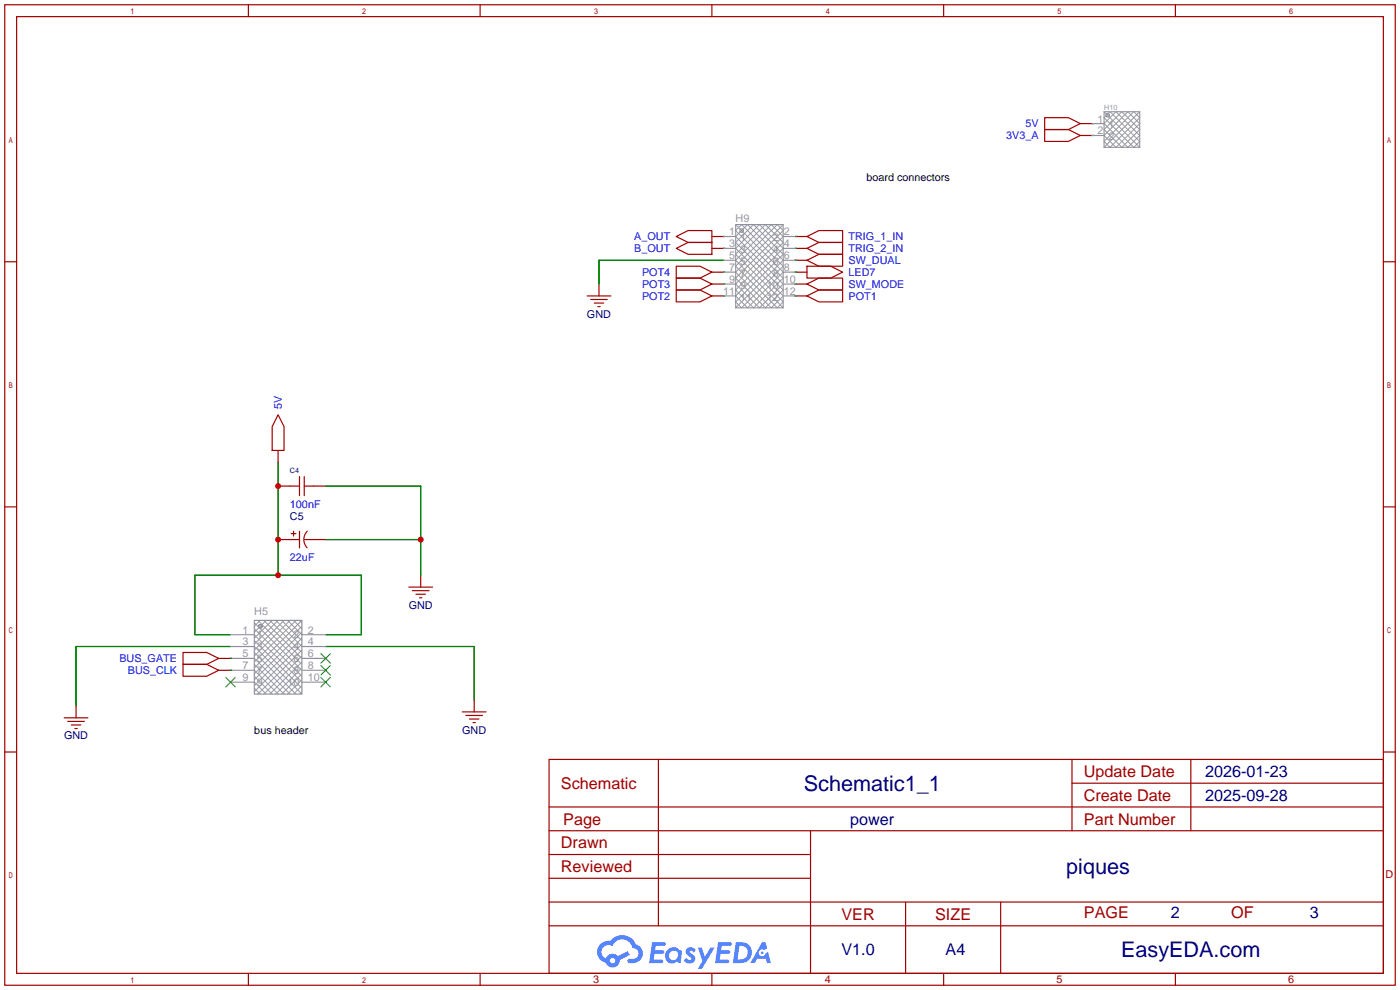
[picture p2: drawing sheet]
<svg xmlns="http://www.w3.org/2000/svg" width="299mm" height="212mm" viewBox="0 0 299 212" stroke-linecap="round" stroke-linejoin="round" font-family="sans-serif">
<g fill="none" stroke="#a10000" stroke-width=".25">
<path d="M1 1h297.2v209.6h-297.2zM3.6 3.6h292.1v204.4h-292.1zM53.1 1v2.6M102.6 1v2.6M152.1 1v2.6M201.7 1v2.6M251.2 1v2.6M1 55.9h2.6M295.7 55.9h2.5M1 108.3h2.6M295.7 108.3h2.5M1 160.7h2.6"/>
<path d="M117.3 162.3h178.4v45.7h-178.4zM117.3 177.5h178.4M117.3 172.5h178.4M140.7 162.3v35.6M173.2 177.5v30.5M229.1 162.3v15.2M229.1 167.4h66.6M254.5 162.3v15.2M295.7 160.7h2.5M117.3 182.6h55.9M117.3 197.9h178.4M117.3 192.8h178.4"/>
<path d="M117.3 187.7h55.9M193.5 192.8v15.2M213.9 192.8v15.2M53.1 208v2.6M102.6 208v2.6M152.1 208v2.6M201.7 208v2.6M251.2 208v2.6"/>
</g>
<g fill="#5487ff">
<path d="M146.9 202.7a1.3 1.3 0 0 1 1.8 .3l-.4 .6a.54 .54 0 0 0-.9-.2l.1 .2a1.34 1.34 0 0 1 1 1.8 1.47 1.47 0 0 1-2.4-.1l.5-.6 .8 .5a.31 .31 0 0 0 .4-.3 .31 .31 0 0 0-.3-.4 1.12 1.12 0 0 1-.6-1.8z"/>
<path d="M149.1 202.5h.9l.6 2 1.2-2h.9l-2.7 4.6h-.9l1-1.7z"/>
<path d="M139.4 201.4h1.6a1.31 1.31 0 0 1 1.2 .2 .4 .4 0 0 1-.3 .5l-1.8 .1-.1 .9h1.6a.4 .4 0 0 1 .4 .4 .4 .4 0 0 1-.4 .4h-1.7l-.2 1.2h1.4a.46 .46 0 0 1 .5 0 .46 .46 0 0 1 .1 .5l-.3 .2h-2.7z"/>
<path d="M153.5 201.4h1.6a1.32 1.32 0 0 1 1.2 .2 .39 .39 0 0 1-.3 .5l-1.8 .1-.1 .9h1.7a.4 .4 0 0 1 .3 .4 .4 .4 0 0 1-.4 .4h-1.7l-.2 1.2h1.4a.46 .46 0 0 1 .5 0 .46 .46 0 0 1 .1 .5l-.3 .2h-2.7z"/>
<path d="M162.9 201.4h.7l.4 1.3-.7 .4a.75 .75 0 0 0-1.1 .3 .75 .75 0 0 0 .5 1 .75 .75 0 0 0 .9-.7l.5-.2 .7 2.3h-.9l-.2-.9h-1.9l-.5 .9h-.9z"/>
<path d="M157.3 201.4l-.7 4.4h1.5a2.27 2.27 0 0 0 2.6-2.2 2.27 2.27 0 0 0-2.7-2.2zM158 202.1a1.5 1.5 0 0 1 1.8 1.6 1.5 1.5 0 0 1-1.9 1.4h-.3z"/>
<path d="M142.7 203a1.6 1.6 0 0 0-.3 2.3 1.6 1.6 0 0 0 2.3 .2l.8 .3 .3-2.4-.2-.3-.4-.1a1.58 1.58 0 0 0-2.5 0zM143.3 203.5a.98 .98 0 0 1 1.6 .4 .98 .98 0 0 1-1.1 1.3 .94 .94 0 0 1-.8-.7 .94 .94 0 0 1 .3-1z"/>
<path d="M128.3 201.8a2.37 2.37 0 0 0 1.2 4 1.54 1.54 0 0 0 1.7 1 1.54 1.54 0 0 0 1.3-1.6l2.1-1.1-.5-.8-2 1a1.57 1.57 0 0 0-2.6 .5 1.5 1.5 0 0 1-.8-2.1 1.5 1.5 0 0 1 2.2-.5 2.23 2.23 0 0 1 2.3-1.4 2.23 2.23 0 0 1 2 1.8 1.16 1.16 0 0 1 1.2 1.1 1.16 1.16 0 0 1-1.1 1.2h-.6a.47 .47 0 0 0-.6 .4 .47 .47 0 0 0 .4 .5 2.17 2.17 0 0 0 2.5-.9 2.17 2.17 0 0 0-.3-2.7l-.8-.4a3.2 3.2 0 0 0-5.5-.7l-1.1 .1zM130.4 205.3a.58 .58 0 0 1 1.1 0 .58 .58 0 0 1-1.1 0z"/>
<circle cx="162.9" cy="203.6" r=".28"/>
</g>
<g fill="none" stroke="#008700" stroke-width=".25">
<path d="M233.4 26.4h.1M233.4 29h.1M154.7 53.1h.1M154.7 50.5h.1M154.7 58.2h.1M154.7 55.6h-26.7v5.1M169.9 58.2h.1M169.9 55.6h.1M169.9 53.1h.1M169.9 50.5h.1M154.7 60.7h.1M154.7 63.2h.1"/>
<path d="M169.9 63.2h.1M169.9 60.7h.1M59.4 98.8v24.1M69.6 103.9h20.3v19M69.6 115.3h20.3M49.3 135.6h-7.6v-12.7h35.5v12.7h-7.6M49.3 138.2h-33v12.7M69.6 138.2h31.7v11.4M49.3 140.7h.1M49.3 143.3h.1"/>
</g>
<g fill="none" stroke="#a10000" stroke-width=".25">
<path d="M223.3 27.7h5l2.6 1.3-2.6 1.2h-5zM223.3 25.1h5l2.6 1.3-2.6 1.3h-5zM230.9 29h2.5M230.9 26.4h2.5M144.5 59.4h5.1l2.5 1.3-2.5 1.3h-5.1zM144.5 56.9h5.1l2.5 1.3-2.5 1.2h-5.1zM144.5 50.5l2.6-1.2h5v2.5h-5zM144.5 53.1l2.6-1.3h5v2.6h-5zM152.1 50.5h2.6M152.1 53.1h2.6M152.1 58.2h2.6M169.9 50.5h2.6"/>
<path d="M169.9 53.1h2.6M169.9 55.6h2.6M169.9 58.2h2.6M172.5 50.5l2.5-1.2h5.1v2.5h-5.1zM172.5 53.1l2.5-1.3h5.1v2.6h-5.1zM172.5 55.6l2.5-1.2h5.1v2.5h-5.1zM172.5 56.9h5l2.6 1.3-2.6 1.2h-5zM125.5 63.2h5.1M126.2 64h3.6M127 64.8h2M127.8 65.5h.5M128 60.7v2.5"/>
<path d="M144.5 62h5.1l2.5 1.2-2.5 1.3h-5.1zM152.1 60.7h2.6M152.1 63.2h2.6M169.9 60.7h2.6M169.9 63.2h2.6M172.5 60.7l2.5-1.3h5.1v2.6h-5.1zM172.5 63.2l2.5-1.2h5.1v2.5h-5.1zM59.4 88.6l1.3 2.6v5.1h-2.5v-5.1zM59.4 96.3v2.5M59.4 103.9h4.6M59.4 115.3h4.6M62.2 114h1"/>
<path d="M62.7 113.5v1.1M64 101.9v4M64 113.5v3.6M65 103.9h4.6M65 101.9v4M65 115.3h4.6M65.7 113.5a2.54 2.54 0 0 0-.1 3.6M39.1 139.4h5.1l2.5 1.3-2.5 1.3h-5.1zM87.4 125.5h5.1M88.1 126.2h3.6M88.9 127h2M89.7 127.8h.5"/>
<path d="M89.9 122.9v2.6M13.7 153.4h5.1M14.5 154.2h3.5M15.2 154.9h2.1M16 155.7h.5M16.3 150.9v2.5M39.1 142h5.1l2.5 1.3-2.5 1.2h-5.1zM46.7 140.7h2.6M46.7 143.3h2.6M98.8 152.1h5.1M99.6 152.9h3.5M100.3 153.7h2.1"/>
<path d="M101.1 154.4h.5M101.3 149.6v2.5"/>
</g>
<g fill="none" stroke="#999" stroke-width=".21">
<path d="M236 26.4l2.5-2.5 5.1 5.1-2.6 2.5zM236 27.7l3.8-3.8 3.8 3.8-3.8 3.8zM236 29l5-5.1 2.6 2.5-5.1 5.1zM236 30.2l6.3-6.3 1.3 1.2-6.4 6.4zM236 23.9l7.6 7.6M236.9 24.3l.2 .2M237.1 24.8l-.2 .2M237.2 23.9l6.4 6.3-1.3 1.3-6.3-6.4zM243.6 23.9l-7.6 7.6M157.2 49.3l1.3-1.3 8.9 8.9-8.9 8.9-1.3-1.3 10.2-10.1-6.4-6.4-3.8 3.8 10.2 10.2-3.8 3.8-6.4-6.4 10.2-10.1-1.3-1.3-8.9 8.9 8.9 8.9 1.3-1.3-10.2-10.1 6.4-6.4 3.8 3.8-10.2 10.2 3.8 3.8 6.4-6.4zM157.2 48l10.2 10.2-7.6 7.6-2.6-2.6 10.2-10.1-5.1-5.1-5.1 5.1 10.2 10.1-2.6 2.6-7.6-7.6 10.2-10.2M158.7 48.9l.1 .2"/>
<path d="M158.8 49.4l-.1 .2M157.2 65.8l10.2-10.2-7.6-7.6-2.6 2.5 10.2 10.2-5.1 5.1-5.1-5.1 10.2-10.2-2.6-2.5-7.6 7.6 10.2 10.2M54.4 139.4l8.8 8.9M54.4 138.2l10.1 10.1M54.4 136.9l10.1 10.2M54.4 135.6l10.1 10.2M54.4 134.4l10.1 10.1M54.4 133.1l10.1 10.2M55.1 132.6l9.4 9.4M55.6 132.6l-1.2 1.3M55.8 133.5l.2 .2M56 134l-.2 .2"/>
<path d="M56.4 132.6l8.1 8.1M56.9 132.6l-2.5 2.5M57.7 132.6l6.8 6.8M58.2 132.6l-3.8 3.8M58.9 132.6l5.6 5.6M59.4 132.6l-5 5.1M60.2 132.6l4.3 4.3M60.7 132.6l-6.3 6.3M61.5 132.6l3 3M62 132.6l-7.6 7.6M62.7 132.6l1.8 1.8M63.2 132.6l-8.8 8.9"/>
<path d="M64 132.6l.5 .5M64.5 132.6l-10.1 10.1M64.5 133.9l-10.1 10.1M64.5 135.1l-10.1 10.2M64.5 136.4l-10.1 10.2M64.5 137.7l-10.1 10.1M64.5 138.9l-9.4 9.4M54.4 147.1l1.2 1.2M54.4 145.8l2.5 2.5M54.4 144.5l3.8 3.8M54.4 143.3l5 5M54.4 142l6.3 6.3"/>
<path d="M54.4 140.7l7.6 7.6M64.5 140.2l-8.1 8.1M64.5 141.5l-6.8 6.8M64.5 142.7l-5.6 5.6M64.5 144l-4.3 4.3M64.5 145.3l-3 3M64.5 146.6l-1.8 1.7M64.5 147.8l-.5 .5"/>
</g>
<g fill="none" stroke="#999" stroke-width=".25">
<path d="M233.4 26.4h2.6M233.4 29h2.6M236 23.9h7.6v7.6h-7.6zM154.7 50.5h2.5M154.7 53.1h2.5M154.7 55.6h2.5M154.7 58.2h2.5M157.2 48h10.2v17.8h-10.2zM167.4 50.5h2.5M167.4 53.1h2.5M167.4 55.6h2.5M167.4 58.2h2.5"/>
<path d="M154.7 63.2h2.5M154.7 60.7h2.5M167.4 63.2h2.5M167.4 60.7h2.5M49.3 135.6h5.1M49.3 138.2h5.1M54.4 132.6h10.1v15.7h-10.1zM64.5 135.6h5.1M64.5 138.2h5.1M49.3 140.7h5.1M49.3 143.3h5.1M49.3 145.8h5.1"/>
<path d="M64.5 140.7h5.1M64.5 143.3h5.1M64.5 145.8h5.1"/>
<circle cx="236.7" cy="24.6" r=".38"/>
<circle cx="158.5" cy="49.3" r=".38"/>
<circle cx="55.6" cy="133.9" r=".38"/>
</g>
<path d="M68.6 139.7l2 2M70.6 139.7l-2 2M48.3 144.8l2 2M50.3 144.8l-2 2M68.6 142.2l2 2.1M68.6 144.8l2 2M70.6 142.2l-2 2.1M70.6 144.8l-2 2" fill="none" stroke="#3c3" stroke-width=".25"/>
<g fill="#c00">
<circle cx="59.4" cy="122.9" r=".63"/>
<circle cx="59.4" cy="115.3" r=".63"/>
<circle cx="59.4" cy="103.9" r=".63"/>
<circle cx="89.9" cy="115.3" r=".63"/>
</g>
<g font-size="4.6" fill="#000080">
<text x="171.8" y="169">Schematic1_1</text>
<text x="227.9" y="186.8">piques</text>
<text x="239.6" y="204.6">EasyEDA.com</text>
</g>
<g font-size="3.5" fill="#a00000">
<text x="231.6" y="166.1">Update Date</text>
<text x="119.9" y="168.6">Schematic</text>
<text x="231.6" y="171.1">Create Date</text>
<text x="120.4" y="176.2">Page</text>
<text x="231.6" y="176.2">Part Number</text>
<text x="119.9" y="181.3">Drawn</text>
<text x="119.9" y="186.4">Reviewed</text>
<text x="179.8" y="196.5">VER</text>
<text x="199.9" y="196.5">SIZE</text>
<text x="231.6" y="196.3">PAGE</text>
<text x="263.1" y="196.3">OF</text>
</g>
<g font-size="3.5" fill="#000080">
<text x="257.6" y="166.1">2026-01-23</text>
<text x="257.6" y="171.1">2025-09-28</text>
<text x="181.7" y="176.2">power</text>
<text x="250.2" y="196.3">2</text>
<text x="280" y="196.3">3</text>
<text x="179.8" y="204.2">V1.0</text>
<text x="202.1" y="204.2">A4</text>
</g>
<g font-size="2.3" fill="#00f">
<text x="215.1" y="29.8">3V3_A</text>
<text x="219.2" y="27.2">5V</text>
<text x="135.6" y="51.4">A_OUT</text>
<text x="135.6" y="53.9">B_OUT</text>
<text x="181.4" y="51.4">TRIG_1_IN</text>
<text x="181.4" y="53.9">TRIG_2_IN</text>
<text x="137.2" y="59">POT4</text>
<text x="181.4" y="56.4">SW_DUAL</text>
<text x="181.4" y="59">LED7</text>
<text x="137.2" y="64.1">POT2</text>
<text x="137.2" y="61.5">POT3</text>
<text x="181.4" y="61.5">SW_MODE</text>
<text x="181.4" y="64.1">POT1</text>
<text x="60.2" y="87.4" transform="rotate(-90 60.2 87.4)">5V</text>
<text x="62" y="108.5">100nF</text>
<text x="62" y="119.9">22uF</text>
<text x="25.5" y="141.5">BUS_GATE</text>
<text x="27.3" y="144.1">BUS_CLK</text>
</g>
<g font-size="2.3" fill="#999">
<text x="234.6" y="26.2">1</text>
<text x="234.6" y="28.7">2</text>
<text x="236.9" y="27.5">1</text>
<text x="236.9" y="30">2</text>
<text x="157.2" y="47.5">H9</text>
<text x="155.8" y="50.3">1</text>
<text x="155.8" y="52.9">3</text>
<text x="158.2" y="51.6">1</text>
<text x="165.2" y="51.6">2</text>
<text x="167.5" y="52.9">4</text>
<text x="167.5" y="50.3">2</text>
<text x="155.8" y="55.4">5</text>
<text x="155.8" y="57.9">7</text>
<text x="158.2" y="54.1">3</text>
<text x="158.2" y="56.7">5</text>
<text x="158.2" y="59.2">7</text>
<text x="165.2" y="59.2">8</text>
<text x="165.2" y="56.7">6</text>
<text x="165.2" y="54.1">4</text>
<text x="167.5" y="57.9">8</text>
<text x="167.5" y="55.4">6</text>
<text x="154.5" y="63">11</text>
<text x="155.8" y="60.5">9</text>
<text x="158.2" y="61.7">9</text>
<text x="158.2" y="64.3">11</text>
<text x="163.9" y="64.3">12</text>
<text x="163.9" y="61.7">10</text>
<text x="167.5" y="63">12</text>
<text x="167.5" y="60.5">10</text>
<text x="54.4" y="131.4">H5</text>
<text x="51.8" y="135.4">1</text>
<text x="51.8" y="137.9">3</text>
<text x="54.9" y="136.4">1</text>
<text x="62.7" y="136.4">2</text>
<text x="65.8" y="135.4">2</text>
<text x="65.8" y="137.9">4</text>
<text x="51.8" y="140.5">5</text>
<text x="51.8" y="143">7</text>
<text x="54.9" y="139">3</text>
<text x="54.9" y="141.5">5</text>
<text x="62.7" y="139">4</text>
<text x="62.7" y="141.5">6</text>
<text x="65.8" y="140.5">6</text>
<text x="65.8" y="143">8</text>
<text x="51.8" y="145.6">9</text>
<text x="54.9" y="144">7</text>
<text x="54.9" y="146.6">9</text>
<text x="61.4" y="146.6">10</text>
<text x="62.7" y="144">8</text>
<text x="65.8" y="145.6">10</text>
</g>
<g font-size="2.3">
<text x="185.2" y="38.7">board connectors</text>
<text x="54.4" y="156.8">bus header</text>
</g>
<g font-size="2.3" fill="#000080">
<text x="125.5" y="67.9">GND</text>
<text x="62" y="111">C5</text>
<text x="87.4" y="130.1">GND</text>
<text x="13.7" y="158">GND</text>
<text x="98.8" y="156.8">GND</text>
</g>
<g font-size="2.3" fill="#a00000">
<text x="296.1" y="187.7">D</text>
<text x="126.7" y="210.1">3</text>
<text x="176.3" y="210.1">4</text>
<text x="225.8" y="210.1">5</text>
<text x="275.3" y="210.1">6</text>
</g>
<text font-size="1.6" fill="#999" x="236" y="23.6">H10</text>
<text font-size="1.6" fill="#000080" x="62" y="101">C4</text>
</svg>
